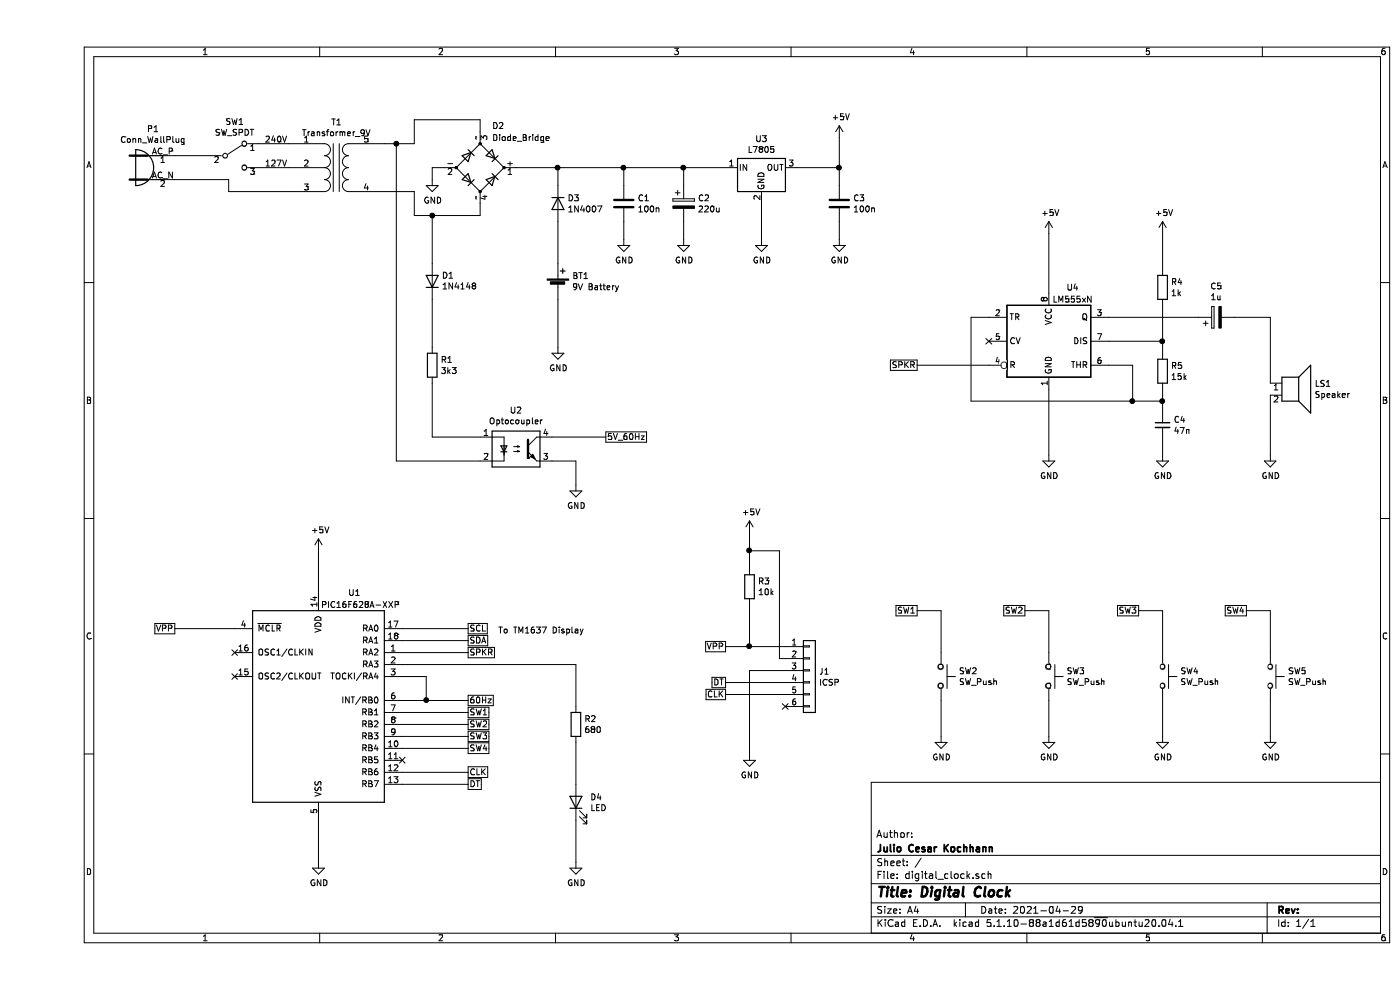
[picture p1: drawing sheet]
EESchema Schematic File Version 4
EELAYER 30 0
EELAYER END
$Descr A4 11693 8268
encoding utf-8
Sheet 1 1
Title "Digital Clock"
Date "2021-04-29"
Rev ""
Comp "Julio Cesar Kochhann"
Comment1 "Author:"
Comment2 ""
Comment3 ""
Comment4 ""
$EndDescr
$Comp
L MCU_Microchip_PIC16:PIC16F84A-XXP U1
U 1 1
P 2350 5850
F 0 "U1" H 2650 6750 50  0000 C CNN
F 1 "PIC16F628A-XXP" H 2700 6650 50  0000 C CNN
F 2 "" H 2350 5850 50  0001 C CIN
F 3 "http://ww1.microchip.com/downloads/en/devicedoc/35007b.pdf" H 2350 5850 50  0001 C CNN
	1    2350 5850
	1    0    0    -1  
$EndComp
Text GLabel 3600 5850 2    50   UnSpc ~ 0
60Hz
$Comp
L power:+5V #PWR01
U 1 1
P 2350 4600
F 0 "#PWR01" H 2350 4450 50  0001 C CNN
F 1 "+5V" H 2365 4773 50  0000 C CNN
F 2 "" H 2350 4600 50  0001 C CNN
F 3 "" H 2350 4600 50  0001 C CNN
	1    2350 4600
	1    0    0    -1  
$EndComp
Text GLabel 3600 6050 2    50   UnSpc ~ 0
SW2
Wire Wire Line
	2350 4600 2350 4950
Wire Wire Line
	2350 7200 2350 6850
Text GLabel 1150 5250 0    50   UnSpc ~ 0
VPP
Text GLabel 3600 6450 2    50   UnSpc ~ 0
CLK
Text GLabel 3600 6550 2    50   UnSpc ~ 0
DT
Wire Wire Line
	3600 6450 3050 6450
Wire Wire Line
	3050 6550 3600 6550
Wire Wire Line
	1150 5250 1650 5250
Text GLabel 3600 5350 2    50   UnSpc ~ 0
SDA
Text GLabel 3600 5250 2    50   UnSpc ~ 0
SCL
Text GLabel 3600 5450 2    50   UnSpc ~ 0
SPKR
Wire Wire Line
	8950 2650 9700 2650
Wire Wire Line
	9400 2850 9400 2950
Connection ~ 9400 2850
Wire Wire Line
	8950 2850 9400 2850
Wire Wire Line
	9400 3350 9400 3450
Connection ~ 9400 3350
Wire Wire Line
	9150 3350 9400 3350
Wire Wire Line
	9150 3050 9150 3350
Wire Wire Line
	8950 3050 9150 3050
Wire Wire Line
	9400 2550 9400 2850
Wire Wire Line
	9400 3250 9400 3350
Wire Wire Line
	10300 3300 10300 3800
Wire Wire Line
	10300 3200 10300 2650
$Comp
L Device:Speaker LS1
U 1 1
P 10500 3200
F 0 "LS1" H 10670 3196 50  0000 L CNN
F 1 "Speaker" H 10670 3105 50  0000 L CNN
F 2 "" H 10500 3000 50  0001 C CNN
F 3 "~" H 10490 3150 50  0001 C CNN
	1    10500 3200
	1    0    0    -1  
$EndComp
Wire Wire Line
	8450 3800 8450 3250
$Comp
L Device:CP C5
U 1 1
P 9850 2650
F 0 "C5" V 10105 2650 50  0000 C CNN
F 1 "1u" V 10014 2650 50  0000 C CNN
F 2 "" H 9888 2500 50  0001 C CNN
F 3 "~" H 9850 2650 50  0001 C CNN
	1    9850 2650
	0    -1   -1   0   
$EndComp
$Comp
L power:GND #PWR021
U 1 1
P 10300 3800
F 0 "#PWR021" H 10300 3550 50  0001 C CNN
F 1 "GND" H 10305 3627 50  0000 C CNN
F 2 "" H 10300 3800 50  0001 C CNN
F 3 "" H 10300 3800 50  0001 C CNN
	1    10300 3800
	1    0    0    -1  
$EndComp
NoConn ~ 7950 2850
Wire Wire Line
	9400 3800 9400 3650
$Comp
L power:GND #PWR019
U 1 1
P 9400 3800
F 0 "#PWR019" H 9400 3550 50  0001 C CNN
F 1 "GND" H 9405 3627 50  0000 C CNN
F 2 "" H 9400 3800 50  0001 C CNN
F 3 "" H 9400 3800 50  0001 C CNN
	1    9400 3800
	1    0    0    -1  
$EndComp
$Comp
L Device:C_Small C4
U 1 1
P 9400 3550
F 0 "C4" H 9492 3596 50  0000 L CNN
F 1 "47n" H 9492 3505 50  0000 L CNN
F 2 "" H 9400 3550 50  0001 C CNN
F 3 "~" H 9400 3550 50  0001 C CNN
	1    9400 3550
	1    0    0    -1  
$EndComp
$Comp
L Device:R R5
U 1 1
P 9400 3100
F 0 "R5" H 9470 3146 50  0000 L CNN
F 1 "15k" H 9470 3055 50  0000 L CNN
F 2 "" V 9330 3100 50  0001 C CNN
F 3 "~" H 9400 3100 50  0001 C CNN
	1    9400 3100
	1    0    0    -1  
$EndComp
$Comp
L Device:R R4
U 1 1
P 9400 2400
F 0 "R4" H 9470 2446 50  0000 L CNN
F 1 "1k" H 9470 2355 50  0000 L CNN
F 2 "" V 9330 2400 50  0001 C CNN
F 3 "~" H 9400 2400 50  0001 C CNN
	1    9400 2400
	1    0    0    -1  
$EndComp
Wire Wire Line
	7950 2650 7800 2650
$Comp
L power:+5V #PWR015
U 1 1
P 8450 1950
F 0 "#PWR015" H 8450 1800 50  0001 C CNN
F 1 "+5V" H 8465 2123 50  0000 C CNN
F 2 "" H 8450 1950 50  0001 C CNN
F 3 "" H 8450 1950 50  0001 C CNN
	1    8450 1950
	1    0    0    -1  
$EndComp
$Comp
L power:GND #PWR016
U 1 1
P 8450 3800
F 0 "#PWR016" H 8450 3550 50  0001 C CNN
F 1 "GND" H 8455 3627 50  0000 C CNN
F 2 "" H 8450 3800 50  0001 C CNN
F 3 "" H 8450 3800 50  0001 C CNN
	1    8450 3800
	1    0    0    -1  
$EndComp
Text GLabel 7350 3050 0    50   UnSpc ~ 0
SPKR
$Comp
L power:GND #PWR02
U 1 1
P 2350 7200
F 0 "#PWR02" H 2350 6950 50  0001 C CNN
F 1 "GND" H 2355 7027 50  0000 C CNN
F 2 "" H 2350 7200 50  0001 C CNN
F 3 "" H 2350 7200 50  0001 C CNN
	1    2350 7200
	1    0    0    -1  
$EndComp
$Comp
L Timer:LM555xN U4
U 1 1
P 8450 2850
F 0 "U4" H 8650 3300 50  0000 C CNN
F 1 "LM555xN" H 8650 3200 50  0000 C CNN
F 2 "Package_DIP:DIP-8_W7.62mm" H 9100 2450 50  0001 C CNN
F 3 "http://www.ti.com/lit/ds/symlink/lm555.pdf" H 9300 2450 50  0001 C CNN
	1    8450 2850
	1    0    0    -1  
$EndComp
Text GLabel 3600 5950 2    50   UnSpc ~ 0
SW1
$Comp
L Device:LED D4
U 1 1
P 4500 6700
F 0 "D4" V 4539 6582 50  0000 R CNN
F 1 "LED" V 4448 6582 50  0000 R CNN
F 2 "" H 4500 6700 50  0001 C CNN
F 3 "~" H 4500 6700 50  0001 C CNN
	1    4500 6700
	0    -1   -1   0   
$EndComp
$Comp
L power:GND #PWR06
U 1 1
P 4500 7200
F 0 "#PWR06" H 4500 6950 50  0001 C CNN
F 1 "GND" H 4505 7027 50  0000 C CNN
F 2 "" H 4500 7200 50  0001 C CNN
F 3 "" H 4500 7200 50  0001 C CNN
	1    4500 7200
	1    0    0    -1  
$EndComp
Wire Wire Line
	10100 5100 10300 5100
Text GLabel 10100 5100 0    50   UnSpc ~ 0
SW4
$Comp
L power:GND #PWR022
U 1 1
P 10300 6150
F 0 "#PWR022" H 10300 5900 50  0001 C CNN
F 1 "GND" H 10305 5977 50  0000 C CNN
F 2 "" H 10300 6150 50  0001 C CNN
F 3 "" H 10300 6150 50  0001 C CNN
	1    10300 6150
	1    0    0    -1  
$EndComp
$Comp
L Switch:SW_Push SW5
U 1 1
P 10300 5650
F 0 "SW5" V 10254 5798 50  0000 L CNN
F 1 "SW_Push" V 10345 5798 50  0000 L CNN
F 2 "" H 10300 5850 50  0001 C CNN
F 3 "~" H 10300 5850 50  0001 C CNN
	1    10300 5650
	0    1    1    0   
$EndComp
Wire Wire Line
	7350 5100 7550 5100
Wire Wire Line
	8250 5100 8450 5100
Wire Wire Line
	9200 5100 9400 5100
Text GLabel 9200 5100 0    50   UnSpc ~ 0
SW3
Text GLabel 8250 5100 0    50   UnSpc ~ 0
SW2
Text GLabel 7350 5100 0    50   UnSpc ~ 0
SW1
$Comp
L power:GND #PWR020
U 1 1
P 9400 6150
F 0 "#PWR020" H 9400 5900 50  0001 C CNN
F 1 "GND" H 9405 5977 50  0000 C CNN
F 2 "" H 9400 6150 50  0001 C CNN
F 3 "" H 9400 6150 50  0001 C CNN
	1    9400 6150
	1    0    0    -1  
$EndComp
$Comp
L Switch:SW_Push SW4
U 1 1
P 9400 5650
F 0 "SW4" V 9354 5798 50  0000 L CNN
F 1 "SW_Push" V 9445 5798 50  0000 L CNN
F 2 "" H 9400 5850 50  0001 C CNN
F 3 "~" H 9400 5850 50  0001 C CNN
	1    9400 5650
	0    1    1    0   
$EndComp
$Comp
L power:GND #PWR017
U 1 1
P 8450 6150
F 0 "#PWR017" H 8450 5900 50  0001 C CNN
F 1 "GND" H 8455 5977 50  0000 C CNN
F 2 "" H 8450 6150 50  0001 C CNN
F 3 "" H 8450 6150 50  0001 C CNN
	1    8450 6150
	1    0    0    -1  
$EndComp
$Comp
L Switch:SW_Push SW3
U 1 1
P 8450 5650
F 0 "SW3" V 8404 5798 50  0000 L CNN
F 1 "SW_Push" V 8495 5798 50  0000 L CNN
F 2 "" H 8450 5850 50  0001 C CNN
F 3 "~" H 8450 5850 50  0001 C CNN
	1    8450 5650
	0    1    1    0   
$EndComp
$Comp
L power:GND #PWR014
U 1 1
P 7550 6150
F 0 "#PWR014" H 7550 5900 50  0001 C CNN
F 1 "GND" H 7555 5977 50  0000 C CNN
F 2 "" H 7550 6150 50  0001 C CNN
F 3 "" H 7550 6150 50  0001 C CNN
	1    7550 6150
	1    0    0    -1  
$EndComp
$Comp
L Switch:SW_Push SW2
U 1 1
P 7550 5650
F 0 "SW2" V 7504 5798 50  0000 L CNN
F 1 "SW_Push" V 7595 5798 50  0000 L CNN
F 2 "" H 7550 5850 50  0001 C CNN
F 3 "~" H 7550 5850 50  0001 C CNN
	1    7550 5650
	0    1    1    0   
$EndComp
Wire Wire Line
	10300 2650 10000 2650
Wire Wire Line
	3050 5850 3250 5850
Wire Wire Line
	3600 5950 3050 5950
Wire Wire Line
	3050 6050 3600 6050
Text GLabel 3600 6150 2    50   UnSpc ~ 0
SW3
Text GLabel 3600 6250 2    50   UnSpc ~ 0
SW4
Wire Wire Line
	3600 6150 3050 6150
Wire Wire Line
	3050 6250 3600 6250
Wire Wire Line
	3050 5650 3250 5650
Wire Wire Line
	3250 5650 3250 5850
Connection ~ 3250 5850
Wire Wire Line
	3250 5850 3600 5850
$Comp
L power:+5V #PWR018
U 1 1
P 9400 1950
F 0 "#PWR018" H 9400 1800 50  0001 C CNN
F 1 "+5V" H 9415 2123 50  0000 C CNN
F 2 "" H 9400 1950 50  0001 C CNN
F 3 "" H 9400 1950 50  0001 C CNN
	1    9400 1950
	1    0    0    -1  
$EndComp
Wire Wire Line
	9400 1950 9400 2250
Wire Wire Line
	8450 1950 8450 2450
Wire Wire Line
	4500 5550 3050 5550
Wire Wire Line
	3600 5450 3050 5450
Wire Wire Line
	3050 5350 3600 5350
Wire Wire Line
	3600 5250 3050 5250
$Comp
L Device:R R2
U 1 1
P 4500 6050
F 0 "R2" H 4570 6096 50  0000 L CNN
F 1 "680" H 4570 6005 50  0000 L CNN
F 2 "" V 4430 6050 50  0001 C CNN
F 3 "~" H 4500 6050 50  0001 C CNN
	1    4500 6050
	1    0    0    -1  
$EndComp
Wire Wire Line
	7350 3050 7950 3050
Wire Wire Line
	4500 5550 4500 5900
Wire Wire Line
	4500 6200 4500 6550
Wire Wire Line
	4500 6850 4500 7200
Wire Wire Line
	7550 5100 7550 5450
Wire Wire Line
	7550 5850 7550 6150
Wire Wire Line
	8450 5100 8450 5450
Wire Wire Line
	8450 5850 8450 6150
Wire Wire Line
	9400 6150 9400 5850
Wire Wire Line
	9400 5450 9400 5100
Wire Wire Line
	10300 5100 10300 5450
Wire Wire Line
	10300 5850 10300 6150
$Comp
L Isolator:SFH617A-1 U2
U 1 1
P 4000 3750
AR Path="/612DB6C9" Ref="U2"  Part="1" 
AR Path="/608B0664/612DB6C9" Ref="U?"  Part="1" 
F 0 "U2" H 4000 4075 50  0000 C CNN
F 1 "Optocoupler" H 4000 3984 50  0000 C CNN
F 2 "Package_DIP:DIP-4_W7.62mm" H 3800 3550 50  0001 L CIN
F 3 "http://www.vishay.com/docs/83740/sfh617a.pdf" H 4000 3750 50  0001 L CNN
	1    4000 3750
	1    0    0    -1  
$EndComp
$Comp
L Device:D_Bridge_+-AA D2
U 1 1
P 3700 1400
AR Path="/612DB6CF" Ref="D2"  Part="1" 
AR Path="/608B0664/612DB6CF" Ref="D?"  Part="1" 
F 0 "D2" H 3800 1750 50  0000 L CNN
F 1 "Diode_Bridge" H 3800 1650 50  0000 L CNN
F 2 "" H 3700 1400 50  0001 C CNN
F 3 "~" H 3700 1400 50  0001 C CNN
	1    3700 1400
	1    0    0    -1  
$EndComp
$Comp
L Regulator_Linear:L7805 U3
U 1 1
P 6050 1400
AR Path="/612DB6D5" Ref="U3"  Part="1" 
AR Path="/608B0664/612DB6D5" Ref="U?"  Part="1" 
F 0 "U3" H 6050 1642 50  0000 C CNN
F 1 "L7805" H 6050 1551 50  0000 C CNN
F 2 "" H 6075 1250 50  0001 L CIN
F 3 "http://www.st.com/content/ccc/resource/technical/document/datasheet/41/4f/b3/b0/12/d4/47/88/CD00000444.pdf/files/CD00000444.pdf/jcr:content/translations/en.CD00000444.pdf" H 6050 1350 50  0001 C CNN
	1    6050 1400
	1    0    0    -1  
$EndComp
$Comp
L Device:CP C2
U 1 1
P 5400 1700
AR Path="/612DB6DB" Ref="C2"  Part="1" 
AR Path="/608B0664/612DB6DB" Ref="C?"  Part="1" 
F 0 "C2" H 5518 1746 50  0000 L CNN
F 1 "220u" H 5518 1655 50  0000 L CNN
F 2 "" H 5438 1550 50  0001 C CNN
F 3 "~" H 5400 1700 50  0001 C CNN
	1    5400 1700
	1    0    0    -1  
$EndComp
$Comp
L Device:C C3
U 1 1
P 6700 1700
AR Path="/612DB6E1" Ref="C3"  Part="1" 
AR Path="/608B0664/612DB6E1" Ref="C?"  Part="1" 
F 0 "C3" H 6815 1746 50  0000 L CNN
F 1 "100n" H 6815 1655 50  0000 L CNN
F 2 "" H 6738 1550 50  0001 C CNN
F 3 "~" H 6700 1700 50  0001 C CNN
	1    6700 1700
	1    0    0    -1  
$EndComp
Wire Wire Line
	3150 1200 3150 1000
Wire Wire Line
	3150 1000 3700 1000
Wire Wire Line
	3700 1000 3700 1100
Wire Wire Line
	3700 1700 3700 1800
Wire Wire Line
	3150 1800 3150 1600
Wire Wire Line
	3150 1600 2900 1600
Wire Wire Line
	5400 1550 5400 1400
Wire Wire Line
	6700 1550 6700 1400
Wire Wire Line
	6700 1400 6350 1400
$Comp
L power:GND #PWR03
U 1 1
P 3300 1500
AR Path="/612DB6F0" Ref="#PWR03"  Part="1" 
AR Path="/608B0664/612DB6F0" Ref="#PWR?"  Part="1" 
F 0 "#PWR03" H 3300 1250 50  0001 C CNN
F 1 "GND" H 3305 1327 50  0000 C CNN
F 2 "" H 3300 1500 50  0001 C CNN
F 3 "" H 3300 1500 50  0001 C CNN
	1    3300 1500
	1    0    0    -1  
$EndComp
$Comp
L power:GND #PWR08
U 1 1
P 5400 2000
AR Path="/612DB6F6" Ref="#PWR08"  Part="1" 
AR Path="/608B0664/612DB6F6" Ref="#PWR?"  Part="1" 
F 0 "#PWR08" H 5400 1750 50  0001 C CNN
F 1 "GND" H 5405 1827 50  0000 C CNN
F 2 "" H 5400 2000 50  0001 C CNN
F 3 "" H 5400 2000 50  0001 C CNN
	1    5400 2000
	1    0    0    -1  
$EndComp
$Comp
L power:GND #PWR013
U 1 1
P 6700 2000
AR Path="/612DB6FC" Ref="#PWR013"  Part="1" 
AR Path="/608B0664/612DB6FC" Ref="#PWR?"  Part="1" 
F 0 "#PWR013" H 6700 1750 50  0001 C CNN
F 1 "GND" H 6705 1827 50  0000 C CNN
F 2 "" H 6700 2000 50  0001 C CNN
F 3 "" H 6700 2000 50  0001 C CNN
	1    6700 2000
	1    0    0    -1  
$EndComp
Wire Wire Line
	6700 2000 6700 1850
Wire Wire Line
	5400 1850 5400 2000
$Comp
L power:GND #PWR05
U 1 1
P 4500 4050
AR Path="/612DB704" Ref="#PWR05"  Part="1" 
AR Path="/608B0664/612DB704" Ref="#PWR?"  Part="1" 
F 0 "#PWR05" H 4500 3800 50  0001 C CNN
F 1 "GND" H 4505 3877 50  0000 C CNN
F 2 "" H 4500 4050 50  0001 C CNN
F 3 "" H 4500 4050 50  0001 C CNN
	1    4500 4050
	1    0    0    -1  
$EndComp
$Comp
L power:+5V #PWR012
U 1 1
P 6700 1150
AR Path="/612DB70A" Ref="#PWR012"  Part="1" 
AR Path="/608B0664/612DB70A" Ref="#PWR?"  Part="1" 
F 0 "#PWR012" H 6700 1000 50  0001 C CNN
F 1 "+5V" H 6715 1323 50  0000 C CNN
F 2 "" H 6700 1150 50  0001 C CNN
F 3 "" H 6700 1150 50  0001 C CNN
	1    6700 1150
	1    0    0    -1  
$EndComp
Wire Wire Line
	6700 1150 6700 1400
Connection ~ 6700 1400
$Comp
L power:GND #PWR011
U 1 1
P 6050 2000
AR Path="/612DB712" Ref="#PWR011"  Part="1" 
AR Path="/608B0664/612DB712" Ref="#PWR?"  Part="1" 
F 0 "#PWR011" H 6050 1750 50  0001 C CNN
F 1 "GND" H 6055 1827 50  0000 C CNN
F 2 "" H 6050 2000 50  0001 C CNN
F 3 "" H 6050 2000 50  0001 C CNN
	1    6050 2000
	1    0    0    -1  
$EndComp
Wire Wire Line
	6050 2000 6050 1700
Wire Wire Line
	3300 3650 3700 3650
Wire Wire Line
	3300 1500 3300 1400
Wire Wire Line
	3300 1400 3400 1400
Text GLabel 4750 3650 2    50   UnSpc ~ 0
5V_60Hz
$Comp
L Device:R R1
U 1 1
P 3300 3050
AR Path="/612DB71D" Ref="R1"  Part="1" 
AR Path="/608B0664/612DB71D" Ref="R?"  Part="1" 
F 0 "R1" H 3370 3096 50  0000 L CNN
F 1 "3k3" H 3370 3005 50  0000 L CNN
F 2 "" V 3230 3050 50  0001 C CNN
F 3 "~" H 3300 3050 50  0001 C CNN
	1    3300 3050
	1    0    0    -1  
$EndComp
Wire Wire Line
	3000 3850 3700 3850
$Comp
L Device:D D1
U 1 1
P 3300 2350
AR Path="/612DB724" Ref="D1"  Part="1" 
AR Path="/608B0664/612DB724" Ref="D?"  Part="1" 
F 0 "D1" V 3346 2270 50  0000 R CNN
F 1 "1N4148" V 3255 2270 50  0000 R CNN
F 2 "" H 3300 2350 50  0001 C CNN
F 3 "~" H 3300 2350 50  0001 C CNN
	1    3300 2350
	0    -1   -1   0   
$EndComp
Wire Wire Line
	4500 3850 4500 4050
Wire Wire Line
	4500 3850 4300 3850
$Comp
L Connector:Conn_WallPlug P?
U 1 1
P 950 1400
AR Path="/608B0664/612DB72C" Ref="P?"  Part="1" 
AR Path="/612DB72C" Ref="P1"  Part="1" 
F 0 "P1" H 967 1725 50  0000 C CNN
F 1 "Conn_WallPlug" H 967 1634 50  0000 C CNN
F 2 "" H 1350 1400 50  0001 C CNN
F 3 "~" H 1350 1400 50  0001 C CNN
	1    950  1400
	1    0    0    -1  
$EndComp
$Comp
L Switch:SW_SPDT SW?
U 1 1
P 1650 1300
AR Path="/608B0664/612DB732" Ref="SW?"  Part="1" 
AR Path="/612DB732" Ref="SW1"  Part="1" 
F 0 "SW1" H 1650 1585 50  0000 C CNN
F 1 "SW_SPDT" H 1650 1494 50  0000 C CNN
F 2 "" H 1650 1300 50  0001 C CNN
F 3 "~" H 1650 1300 50  0001 C CNN
	1    1650 1300
	1    0    0    -1  
$EndComp
$Comp
L Device:Transformer_SP_1S T?
U 1 1
P 2500 1400
AR Path="/608B0664/612DB738" Ref="T?"  Part="1" 
AR Path="/612DB738" Ref="T1"  Part="1" 
F 0 "T1" H 2500 1781 50  0000 C CNN
F 1 "Transformer_9V" H 2500 1690 50  0000 C CNN
F 2 "" H 2500 1400 50  0001 C CNN
F 3 "~" H 2500 1400 50  0001 C CNN
	1    2500 1400
	1    0    0    -1  
$EndComp
Wire Wire Line
	2100 1200 1850 1200
Wire Wire Line
	1850 1400 2100 1400
Wire Wire Line
	1150 1300 1450 1300
Wire Wire Line
	1150 1500 1600 1500
Wire Wire Line
	1600 1500 1600 1600
Wire Wire Line
	1600 1600 2100 1600
Text Label 1900 1200 0    50   ~ 0
240V
Text Label 1900 1400 0    50   ~ 0
127V
$Comp
L Device:C C1
U 1 1
P 4900 1700
AR Path="/612DB746" Ref="C1"  Part="1" 
AR Path="/608B0664/612DB746" Ref="C?"  Part="1" 
F 0 "C1" H 5015 1746 50  0000 L CNN
F 1 "100n" H 5015 1655 50  0000 L CNN
F 2 "" H 4938 1550 50  0001 C CNN
F 3 "~" H 4900 1700 50  0001 C CNN
	1    4900 1700
	1    0    0    -1  
$EndComp
Wire Wire Line
	4900 1550 4900 1400
Wire Wire Line
	4900 1400 5400 1400
$Comp
L power:GND #PWR07
U 1 1
P 4900 2000
AR Path="/612DB74E" Ref="#PWR07"  Part="1" 
AR Path="/608B0664/612DB74E" Ref="#PWR?"  Part="1" 
F 0 "#PWR07" H 4900 1750 50  0001 C CNN
F 1 "GND" H 4905 1827 50  0000 C CNN
F 2 "" H 4900 2000 50  0001 C CNN
F 3 "" H 4900 2000 50  0001 C CNN
	1    4900 2000
	1    0    0    -1  
$EndComp
Wire Wire Line
	4900 2000 4900 1850
Wire Wire Line
	5750 1400 5400 1400
Connection ~ 5400 1400
Wire Wire Line
	2900 1200 3000 1200
Wire Wire Line
	3000 3850 3000 1200
Connection ~ 3000 1200
Wire Wire Line
	3000 1200 3150 1200
Wire Wire Line
	4300 3650 4750 3650
$Comp
L Diode:1N4148 D?
U 1 1
P 4350 1700
AR Path="/608B0664/612DB75C" Ref="D?"  Part="1" 
AR Path="/612DB75C" Ref="D3"  Part="1" 
F 0 "D3" V 4304 1780 50  0000 L CNN
F 1 "1N4007" V 4395 1780 50  0000 L CNN
F 2 "Diode_THT:D_DO-35_SOD27_P7.62mm_Horizontal" H 4350 1525 50  0001 C CNN
F 3 "https://assets.nexperia.com/documents/data-sheet/1N4148_1N4448.pdf" H 4350 1700 50  0001 C CNN
	1    4350 1700
	0    1    1    0   
$EndComp
Wire Wire Line
	4350 1550 4350 1400
$Comp
L Device:Battery_Cell BT?
U 1 1
P 4350 2400
AR Path="/608B0664/612DB767" Ref="BT?"  Part="1" 
AR Path="/612DB767" Ref="BT1"  Part="1" 
F 0 "BT1" H 4468 2496 50  0000 L CNN
F 1 "9V Battery" H 4468 2405 50  0000 L CNN
F 2 "" V 4350 2460 50  0001 C CNN
F 3 "~" V 4350 2460 50  0001 C CNN
	1    4350 2400
	1    0    0    -1  
$EndComp
$Comp
L power:GND #PWR04
U 1 1
P 4350 2900
AR Path="/612DB76D" Ref="#PWR04"  Part="1" 
AR Path="/608B0664/612DB76D" Ref="#PWR?"  Part="1" 
F 0 "#PWR04" H 4350 2650 50  0001 C CNN
F 1 "GND" H 4355 2727 50  0000 C CNN
F 2 "" H 4350 2900 50  0001 C CNN
F 3 "" H 4350 2900 50  0001 C CNN
	1    4350 2900
	1    0    0    -1  
$EndComp
Wire Wire Line
	3150 1800 3300 1800
Wire Wire Line
	3300 2200 3300 1800
Connection ~ 3300 1800
Wire Wire Line
	3300 1800 3700 1800
Wire Wire Line
	3300 2500 3300 2900
Wire Wire Line
	3300 3200 3300 3650
Wire Wire Line
	4350 1850 4350 2200
Wire Wire Line
	4350 2500 4350 2900
Wire Wire Line
	4000 1400 4350 1400
Wire Wire Line
	4350 1400 4900 1400
Connection ~ 4350 1400
Connection ~ 4900 1400
Connection ~ 9150 3350
Wire Wire Line
	5950 5600 6250 5600
Wire Wire Line
	5950 6300 5950 5600
Wire Wire Line
	5950 5400 6250 5400
Connection ~ 5950 5400
Wire Wire Line
	5950 5050 5950 5400
Wire Wire Line
	5950 4600 5950 4450
Connection ~ 5950 4600
Wire Wire Line
	6200 4600 5950 4600
Wire Wire Line
	6200 5500 6200 4600
Wire Wire Line
	5950 4750 5950 4600
Wire Wire Line
	5750 5400 5950 5400
$Comp
L power:+5V #PWR09
U 1 1
P 5950 4450
F 0 "#PWR09" H 5950 4300 50  0001 C CNN
F 1 "+5V" H 5965 4623 50  0000 C CNN
F 2 "" H 5950 4450 50  0001 C CNN
F 3 "" H 5950 4450 50  0001 C CNN
	1    5950 4450
	1    0    0    -1  
$EndComp
Wire Wire Line
	6250 5700 5750 5700
Wire Wire Line
	5750 5800 6250 5800
Wire Wire Line
	6250 5500 6200 5500
Wire Wire Line
	7800 2650 7800 3350
Wire Wire Line
	9150 3350 7800 3350
Text GLabel 5750 5700 0    50   UnSpc ~ 0
DT
Text GLabel 5750 5800 0    50   UnSpc ~ 0
CLK
$Comp
L power:GND #PWR010
U 1 1
P 5950 6300
F 0 "#PWR010" H 5950 6050 50  0001 C CNN
F 1 "GND" H 5955 6127 50  0000 C CNN
F 2 "" H 5950 6300 50  0001 C CNN
F 3 "" H 5950 6300 50  0001 C CNN
	1    5950 6300
	1    0    0    -1  
$EndComp
Text GLabel 5750 5400 0    50   UnSpc ~ 0
VPP
NoConn ~ 6250 5900
$Comp
L Connector_Generic:Conn_01x06 J1
U 1 1
P 6450 5600
F 0 "J1" H 6530 5592 50  0000 L CNN
F 1 "ICSP" H 6530 5501 50  0000 L CNN
F 2 "" H 6450 5600 50  0001 C CNN
F 3 "~" H 6450 5600 50  0001 C CNN
	1    6450 5600
	1    0    0    -1  
$EndComp
$Comp
L Device:R R3
U 1 1
P 5950 4900
F 0 "R3" H 6020 4946 50  0000 L CNN
F 1 "10k" H 6020 4855 50  0000 L CNN
F 2 "" V 5880 4900 50  0001 C CNN
F 3 "~" H 5950 4900 50  0001 C CNN
	1    5950 4900
	1    0    0    -1  
$EndComp
Text Notes 3850 5300 0    50   ~ 0
To TM1637 Display
NoConn ~ 3050 6350
NoConn ~ 1650 5450
NoConn ~ 1650 5650
$EndSCHEMATC
